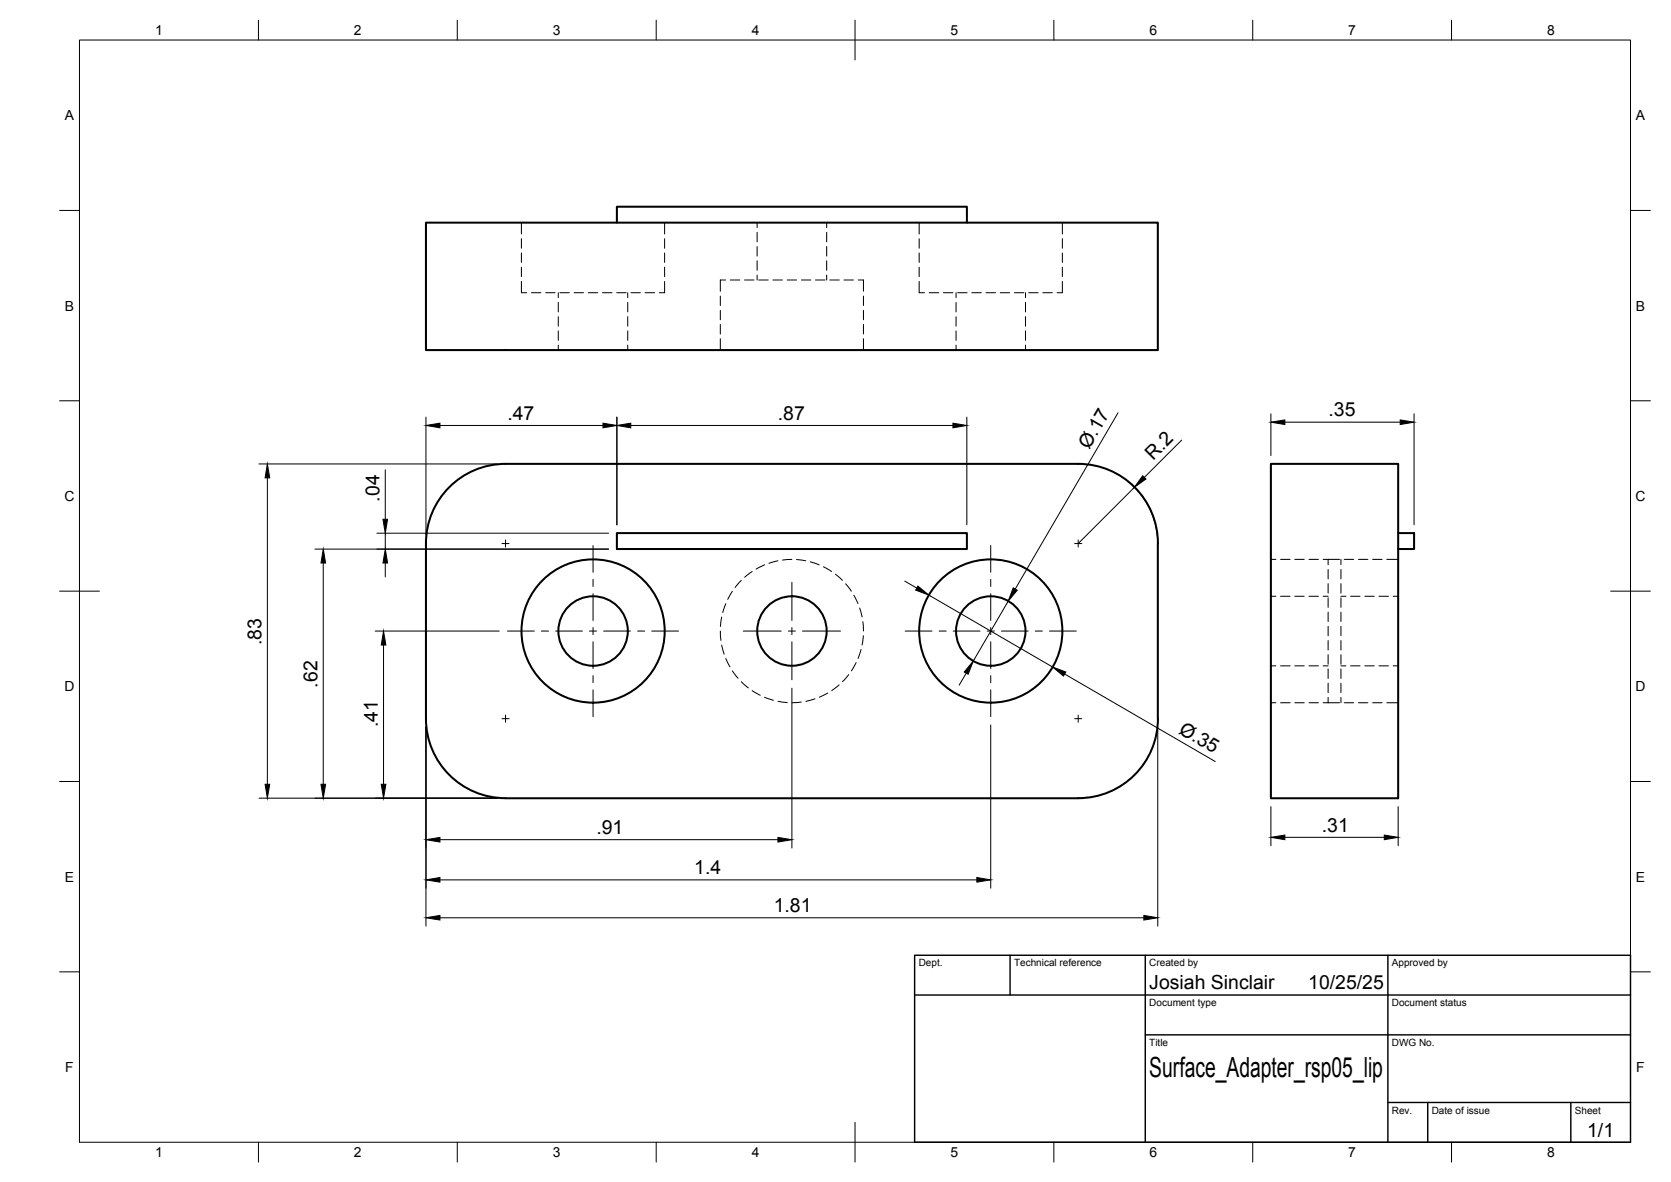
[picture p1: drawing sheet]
<svg xmlns="http://www.w3.org/2000/svg" width="420mm" height="297mm" viewBox="0 0 420 297" stroke-linecap="round" stroke-linejoin="round" font-family="sans-serif">
<!-- layer: Visible -->
<g fill="none" stroke="#000" stroke-width=".51">
<path d="M107.1 56h184v32h-184zM155.1 56v-4h88v4M319.6 116.6h32v84h-32zM107.1 136.6a20 20 0 0 1 20-20h144a20 20 0 0 1 20 20M107.1 136.6v44a20 20 0 0 0 20 20h144a20 20 0 0 0 20-20M155.1 134h88v4h-88zM291.1 136.6v44M351.6 134h4v4h-4"/>
<circle cx="149.1" cy="158.6" r="8.7"/>
<circle cx="149.1" cy="158.6" r="18"/>
<circle cx="199.1" cy="158.6" r="8.7"/>
<circle cx="249.1" cy="158.6" r="8.7"/>
<circle cx="249.1" cy="158.6" r="18"/>
</g>
<!-- layer: Hidden -->
<g fill="none" stroke="#000" stroke-width=".25">
<path d="M131.1 56v2.8M131.1 60v2.4M167.1 56v2.8M167.1 60v2.4M190.4 56v1.2M190.4 58.4v2.4M207.9 56v1.2M207.9 58.4v2.4M231.1 56v2.8M231.1 60v2.4M267.1 56v2.8M267.1 60v2.4"/>
<path d="M131.1 70.7v2.9h1.3M131.1 63.6v2.3M131.1 67.1v2.4M133.6 73.6h2.4M137.2 73.6h2.4M140.4 73.6v1.2M140.4 76v2.4M140.4 79.6v2.4M140.8 73.6h2.4M144.4 73.6h2.3M147.9 73.6h2.4M151.5 73.6h2.4"/>
<path d="M155.1 73.6h2.3M157.8 73.6v1.2M157.8 76v2.4M157.8 79.6v2.4M158.6 73.6h2.4M162.2 73.6h2.4M167.1 70.7v2.9h-1.3M167.1 63.6v2.3M167.1 67.1v2.4M181.1 74.4v2.4M181.1 78v2.4M182.4 70.4h-1.3v2.8"/>
<path d="M183.6 70.4h2.4M187.2 70.4h2.4M190.4 62v2.4M190.4 65.5v2.4M190.4 69.1v1.3M190.8 70.4h2.4M194.4 70.4h2.3M197.9 70.4h2.4M201.5 70.4h2.4M205.1 70.4h2.4M207.9 62v2.4M207.9 65.5v2.4"/>
<path d="M207.9 69.1v1.3M208.6 70.4h2.4M212.2 70.4h2.4M215.8 70.4h1.3v2.8M217.1 74.4v2.4M217.1 78v2.4M231.1 70.7v2.9h1.4M231.1 63.6v2.3M231.1 67.1v2.4M233.6 73.6h2.4M237.2 73.6h2.4M240.4 73.6v1.2"/>
<path d="M240.4 76v2.4M240.4 79.6v2.4M240.8 73.6h2.4M244.3 73.6h2.4M247.9 73.6h2.4M251.5 73.6h2.4M255.1 73.6h2.4M257.9 73.6v1.2M257.9 76v2.4M257.9 79.6v2.4M258.7 73.6h2.3M262.2 73.6h2.4"/>
<path d="M267.1 70.7v2.9h-1.3M267.1 63.6v2.3M267.1 67.1v2.4M140.4 83.1v2.4M140.4 86.7v1.3M157.8 83.1v2.4M157.8 86.7v1.3M181.1 81.5v2.4M181.1 85.1v2.9M217.1 81.5v2.4M217.1 85.1v2.9M240.4 83.1v2.4"/>
<path d="M240.4 86.7v1.3M257.9 83.1v2.4M257.9 86.7v1.3M181.1 158.6l.2 2.3M181.5 155.1l-.4 2.3M182.5 151.7l-.8 2.2M184.1 148.6l-1.1 2M186.4 145.9l-1.6 1.7M189.1 143.6l-1.9 1.5M192.2 142l-2.1 1M195.6 140.9l-2.3 .6M199.1 140.6l-2.3 .1"/>
<path d="M200.3 140.6l2.3 .3M203.8 141.2l2.2 .8M207.1 142.4l2 1.2M210.1 144.3l1.7 1.5M212.6 146.7l1.5 1.9M214.7 149.6l1 2.1M216.2 152.8l.6 2.3M217 156.2l.1 2.4M217.1 159.8l-.3 2.3M319.6 149.8h1.2M319.6 140.6h1.2M322 149.8h2.4"/>
<path d="M322 140.6h2.4M325.6 149.8h2.3M325.6 140.6h2.3M329.1 149.8h2.4M329.1 140.6h2.4M332.7 149.8h1.2M332.7 140.6h4.1M333.9 157.4v2.4M333.9 153.8v2.4M333.9 150.2v2.4M333.9 146.7v2.4M333.9 143.1v2.4"/>
<path d="M333.9 140.6v1.3M337.2 140.6v1.3M337.2 143.1v2.4M337.2 146.7v2.4M337.2 150.2v2.4M337.2 153.8v2.4M337.2 157.4v2.4M337.2 149.8h1.2M338 140.6h2.4M339.6 149.8h2.4M341.6 140.6h2.3M343.2 149.8h2.3"/>
<path d="M345.1 140.6h2.4M346.7 149.8h2.4M348.7 140.6h2.9M350.3 149.8h1.3M181.5 162.1l.6 2.3M182.5 165.5l1 2.1M184.1 168.6l1.5 1.9M186.4 171.3l1.8 1.6M189.1 173.6l2.1 1.1M192.2 175.2l2.3 .8M195.6 176.2l2.4 .4M201.5 176.4l-2.4 .2"/>
<path d="M204.9 175.6l-2.3 .6M208.1 174.2l-2.1 1M211 172.1l-1.9 1.5M213.4 169.5l-1.6 1.8M215.3 166.5l-1.2 2.1M216.5 163.2l-.7 2.3M319.6 167.3h1.2M319.6 176.6h1.2M322 167.3h2.4M322 176.6h2.4M325.6 167.3h2.3M325.6 176.6h2.3"/>
<path d="M329.1 167.3h2.4M329.1 176.6h2.4M332.7 167.3h1.2M332.7 176.6h4.1M333.9 175.3v1.3M333.9 171.7v2.4M333.9 168.1v2.4M333.9 164.5v2.4M333.9 161v2.4M337.2 161v2.4M337.2 164.5v2.4M337.2 168.1v2.4"/>
<path d="M337.2 171.7v2.4M337.2 175.3v1.3M337.2 167.3h1.2M338 176.6h2.4M339.6 167.3h2.4M341.6 176.6h2.3M343.2 167.3h2.3M345.1 176.6h2.4M346.7 167.3h2.4M348.7 176.6h2.9M350.3 167.3h1.3"/>
</g>
<!-- layer: BORDER -->
<g fill="none" stroke="#000" stroke-width=".25">
<path d="M20 10.1h390v276.9h-390zM65 5.1v5M115 5.1v5M165 5.1v5M215 5.1v10M265 5.1v5M315 5.1v5M365 5.1v5M15 52.9h5M410 52.9h5M15 100.7h5M410 100.7h5"/>
<path d="M15 148.6h10M405 148.6h10M15 196.4h5M410 196.4h5M15 244.2h5M410 244.2h5M65 287v5M115 287v5M165 287v5M215 282.1v9.9M265 287v5M315 287v5"/>
<path d="M365 287v5"/>
</g>
<!-- layer: TITLEBLOCK -->
<path d="M230 240.1h180v46.9h-180zM230 250h180M254 240.1v9.9M288 240.1v46.9M349 240.1v46.9M288 260.1h122M349 277.1h61M359 277.1v9.9M395 277.1v9.9" fill="none" stroke="#000" stroke-width=".36"/>
<!-- layer: Smart Centers -->
<g fill="none" stroke="#000" stroke-width=".25">
<path d="M126.2 136.6h1.8M127.1 135.7v1.8M149.1 137.1v6.7M249.1 137.1v6.7M270.2 136.6h1.8M271.1 135.7v1.8M127.6 158.6h6.7M136.1 158.6h1.8M139.7 158.6h6.7M148.2 158.6h1.8M149.1 145.6v1.8M149.1 149.2v6.7"/>
<path d="M149.1 157.7v1.8M151.8 158.6h6.7M160.3 158.6h1.8M163.9 158.6h6.7M186.9 158.6h9.5M198.2 158.6h1.8M199.1 146.4v9.5M199.1 157.7v1.8M201.8 158.6h9.5M227.6 158.6h6.7M236.1 158.6h1.8M239.7 158.6h6.7"/>
<path d="M248.2 158.6h1.8M249.1 145.6v1.8M249.1 149.2v6.7M249.1 157.7v1.8M251.8 158.6h6.7M260.3 158.6h1.8M263.9 158.6h6.7M127.1 179.7v1.8M149.1 161.3v6.7M149.1 169.8v1.8M149.1 173.4v6.7M199.1 161.3v9.5"/>
<path d="M249.1 161.3v6.7M249.1 169.8v1.8M249.1 173.4v6.7M271.1 179.7v1.8M126.2 180.6h1.8M270.2 180.6h1.8"/>
</g>
<!-- layer: FD_Dimensions -->
<g fill="none" stroke="#000" stroke-width=".25">
<path d="M65.1 116.6h59.9M96.9 118.1v12.4M107.1 104.8v29.7M110.6 106.9h41M155.1 104.8v27.1M158.6 106.9h81M243.1 104.8v27.1M281.1 103.7l-25.8 44.3M297.1 110.6l-9.4 9.4M319.6 104v10.5M323.1 106.1h29M355.6 104v27.9"/>
<path d="M67.2 120.1v77M79.2 138h73.8M94.8 134h58.2M96.9 134v4M283.7 121a20 20 0 0 1 7.3 13.5M285.2 122.5l-14.1 14.1M81.3 141.5v55.6M94.3 158.6h31.2M96.9 141.5v3.5M227.5 146l3 1.8M233.6 149.5l31.1 18.1M253.5 151.1l-8.8 15"/>
<path d="M96.4 162.1v35M199.1 172.9v40.2M243 169.2l-1.8 3M267.7 169.4l37.9 22M107.1 182.7v50M249.1 182.2v41M291.1 182.7v50M65.1 200.6h59.9M110.6 211h85M319.6 202.7v9.8M323.1 210.4h25M351.6 202.7v9.8"/>
<path d="M110.6 230.6h177M110.6 221.1h135"/>
</g>
<g fill="#000" stroke="#000" stroke-width=".25">
<path d="M107.1 106.9l3.5-.6v1.2zM151.6 106.3l3.5 .6-3.5 .6zM155.1 106.9l3.5-.6v1.2zM239.6 106.3l3.5 .6-3.5 .6zM287.3 119.6l.8 .8-2.9 2.1zM319.6 106.1l3.5-.6v1.2zM352.1 105.5l3.5 .6-3.5 .6zM67.2 116.6l.6 3.5h-1.1zM96.3 130.5h1.2l-.6 3.5zM81.3 138l.6 3.5h-1.2zM96.9 138l.6 3.5h-1.2zM230.8 147.3l2.8 2.2-3.4-1.2z"/>
<path d="M254.8 147.7l1 .6-2.3 2.8zM96.4 158.6l.6 3.5h-1.1zM244.7 166.1l-1.3 3.3-1-.5zM264.7 167.6l3.3 1.3-.6 1zM66.7 197.1h1.1l-.6 3.5zM80.7 197.1h1.2l-.6 3.5zM95.9 197.1h1.1l-.6 3.5zM107.1 211l3.5-.6v1.2zM195.6 210.4l3.5 .6-3.5 .6zM319.6 210.4l3.5-.5v1.1zM348.1 209.9l3.5 .5-3.5 .6zM107.1 230.6l3.5-.6v1.2z"/>
<path d="M107.1 221.1l3.5-.6v1.2zM245.6 220.5l3.5 .6-3.5 .6zM287.6 230l3.5 .6-3.5 .6z"/>
</g>
<text font-size="7" x="289" y="270.6">Surface_Adapter_rsp05_lip</text>
<g font-size="4.9">
<text x="127.6" y="105.5">.47</text>
<text x="195.6" y="105.5">.87</text>
<text x="334" y="104.6">.35</text>
<text x="273.8" y="113.1" transform="rotate(-60 273.8 113.1)">Ø.17</text>
<text x="289.9" y="115.8" transform="rotate(-45 289.9 115.8)">R.2</text>
<text x="95.4" y="126" transform="rotate(-90 95.4 126)">.04</text>
<text x="65.8" y="162.1" transform="rotate(-90 65.8 162.1)">.83</text>
<text x="79.8" y="172.8" transform="rotate(-90 79.8 172.8)">.62</text>
<text x="95" y="182.8" transform="rotate(-90 95 182.8)">.41</text>
<text x="296.1" y="184.1" transform="rotate(30 296.1 184.1)">Ø.35</text>
<text x="149.9" y="209.6">.91</text>
<text x="332.4" y="209">.31</text>
<text x="174.6" y="219.7">1.4</text>
<text x="194.5" y="229.2">1.81</text>
<text x="289" y="248.5">Josiah Sinclair</text>
<text x="329" y="248.5">10/25/25</text>
<text x="399.1" y="285.7">1/1</text>
</g>
<g font-size="3.5">
<text x="39" y="8.8">1</text>
<text x="89" y="8.8">2</text>
<text x="139" y="8.8">3</text>
<text x="189" y="8.8">4</text>
<text x="239" y="8.8">5</text>
<text x="289" y="8.8">6</text>
<text x="339" y="8.8">7</text>
<text x="389" y="8.8">8</text>
<text x="16.3" y="30.2">A</text>
<text x="411.3" y="30.2">A</text>
<text x="16.3" y="78">B</text>
<text x="411.3" y="78">B</text>
<text x="16.2" y="125.9">C</text>
<text x="411.2" y="125.9">C</text>
<text x="16.2" y="173.7">D</text>
<text x="411.2" y="173.7">D</text>
<text x="16.3" y="221.6">E</text>
<text x="411.3" y="221.6">E</text>
<text x="16.4" y="269.4">F</text>
<text x="411.4" y="269.4">F</text>
<text x="39" y="290.8">1</text>
<text x="89" y="290.8">2</text>
<text x="139" y="290.8">3</text>
<text x="189" y="290.8">4</text>
<text x="239" y="290.8">5</text>
<text x="289" y="290.8">6</text>
<text x="339" y="290.8">7</text>
<text x="389" y="290.8">8</text>
</g>
<g font-size="2.5">
<text x="231" y="242.9">Dept.</text>
<text x="255" y="242.9">Technical reference</text>
<text x="289" y="242.9">Created by</text>
<text x="350" y="242.9">Approved by</text>
<text x="289" y="252.8">Document type</text>
<text x="350" y="252.8">Document status</text>
<text x="289" y="262.9">Title</text>
<text x="350" y="262.9">DWG No.</text>
<text x="350" y="279.9">Rev.</text>
<text x="360" y="279.9">Date of issue</text>
<text x="396" y="279.9">Sheet</text>
</g>
</svg>
